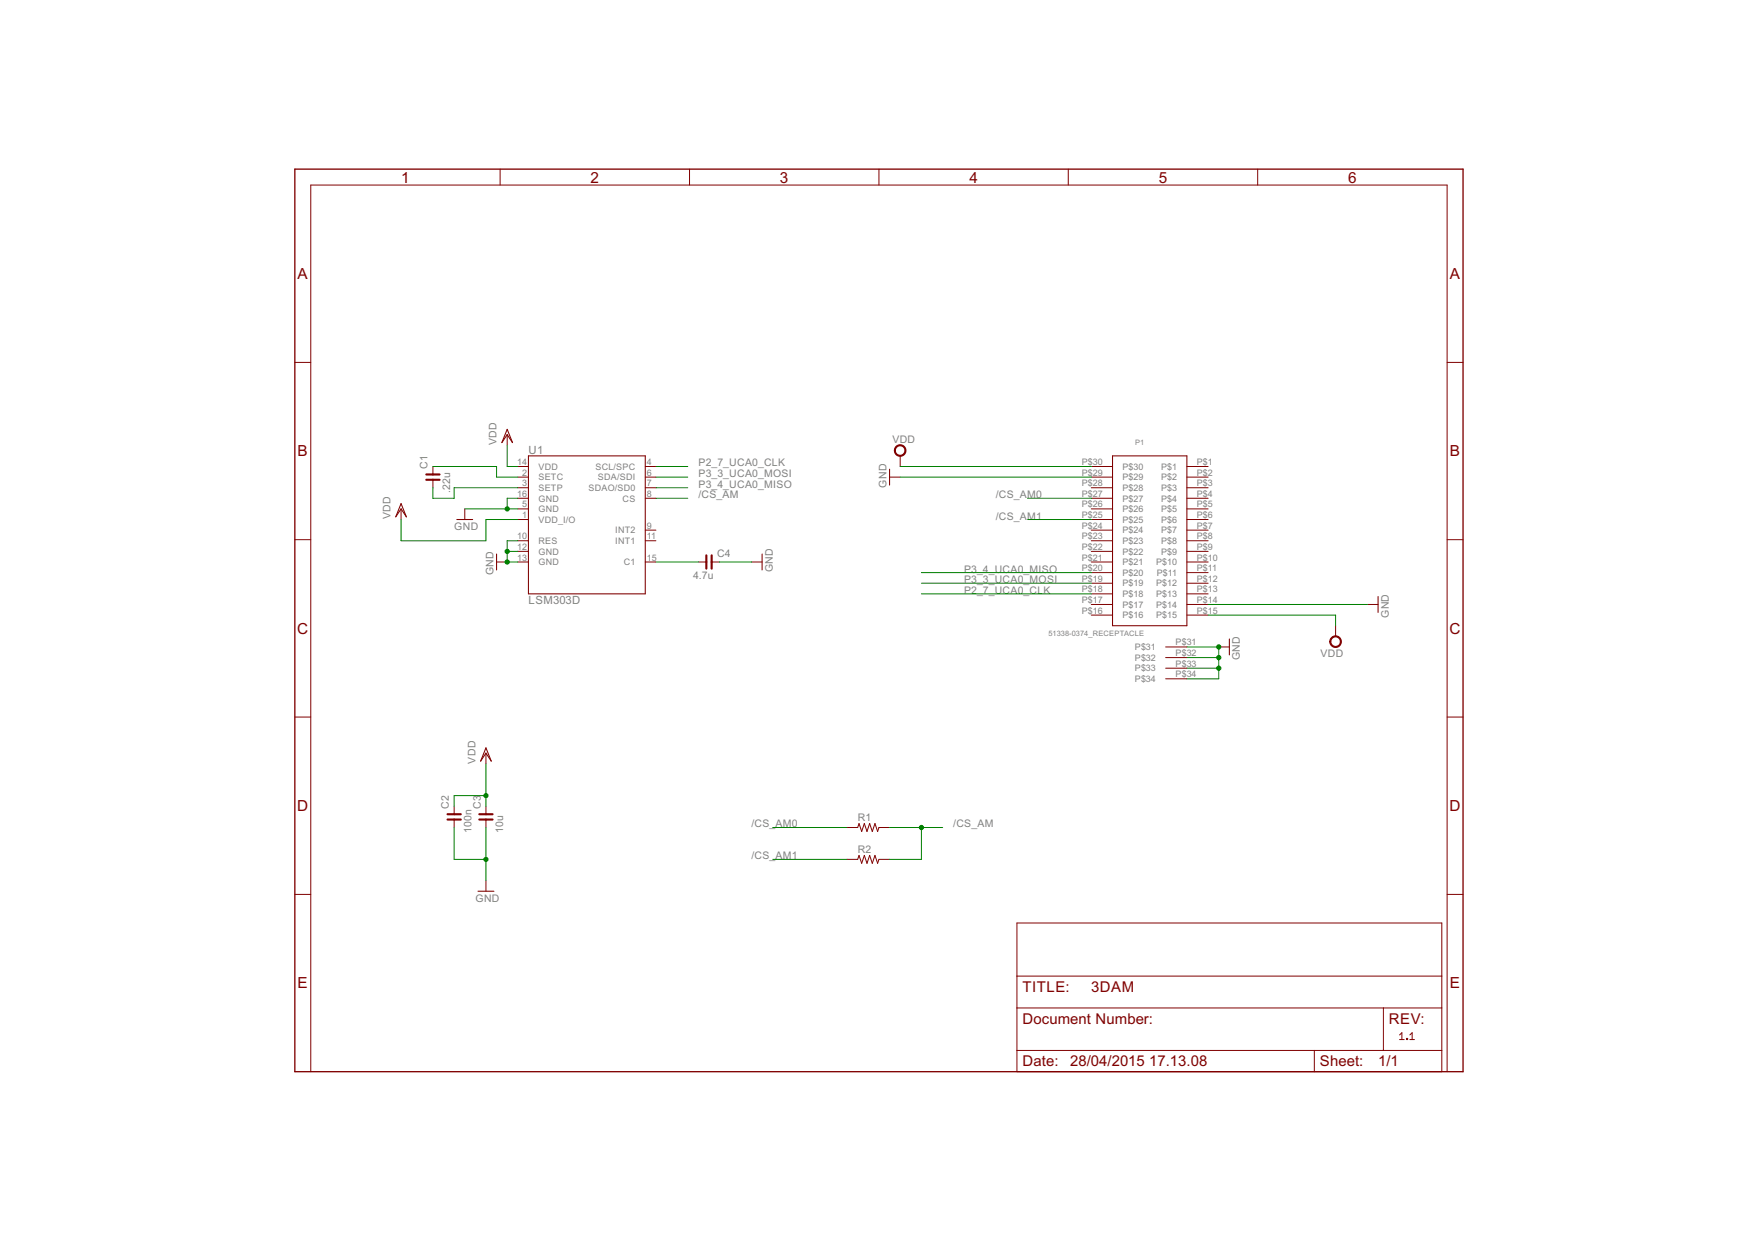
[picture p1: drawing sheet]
<?xml version="1.0" encoding="utf-8"?>
<!DOCTYPE eagle SYSTEM "eagle.dtd">
<!--
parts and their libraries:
rc-master-smd: Copyright (C) 2007, Bob Starr
SparkFun-Sensors: Licensing: Creative Commons ShareAlike 4.0 International - https://creativecommons.org/licenses/by-sa/4.0
-->
<eagle version="6.6.0">
<drawing>
<settings>
<setting alwaysvectorfont="no"/>
<setting verticaltext="up"/>
</settings>
<grid distance="0.1" unitdist="inch" unit="inch" style="lines" multiple="1" display="no" altdistance="0.01" altunitdist="inch" altunit="inch"/>
<schematic xreflabel="%F%N/%S.%C%R" xrefpart="/%S.%C%R">
<libraries>
<library name="supply1">
<symbols>
<symbol name="VDD">
<wire x1="1.27" y1="-1.905" x2="0" y2="0" width="0.254" layer="94"/>
<wire x1="0" y1="0" x2="-1.27" y2="-1.905" width="0.254" layer="94"/>
<wire x1="0" y1="1.27" x2="-1.27" y2="-1.905" width="0.254" layer="94"/>
<wire x1="1.27" y1="-1.905" x2="0" y2="1.27" width="0.254" layer="94"/>
<text x="-2.54" y="-2.54" size="1.778" layer="96" rot="R90">&gt;VALUE</text>
<pin name="VDD" x="0" y="-2.54" visible="off" length="short" direction="sup" rot="R90"/>
</symbol>
<symbol name="GND">
<wire x1="-1.905" y1="0" x2="1.905" y2="0" width="0.254" layer="94"/>
<text x="-2.54" y="-2.54" size="1.778" layer="96">&gt;VALUE</text>
<pin name="GND" x="0" y="2.54" visible="off" length="short" direction="sup" rot="R270"/>
</symbol>
</symbols>
<devicesets>
<deviceset name="VDD" prefix="VDD">
<gates>
<gate name="G$1" symbol="VDD" x="0" y="0"/>
</gates>
<devices>
<device name="">
<technologies>
<technology name=""/>
</technologies>
</device>
</devices>
</deviceset>
<deviceset name="GND" prefix="GND">
<gates>
<gate name="1" symbol="GND" x="0" y="0"/>
</gates>
<devices>
<device name="">
<technologies>
<technology name=""/>
</technologies>
</device>
</devices>
</deviceset>
</devicesets>
</library>
<library name="supply2">
<symbols>
<symbol name="VDD">
<circle x="0" y="1.27" radius="1.27" width="0.254" layer="94"/>
<text x="-1.905" y="3.175" size="1.778" layer="96">&gt;VALUE</text>
<pin name="VDD" x="0" y="-2.54" visible="off" length="short" direction="sup" rot="R90"/>
</symbol>
</symbols>
<devicesets>
<deviceset name="VDD" prefix="SUPPLY">
<gates>
<gate name="G$1" symbol="VDD" x="0" y="0"/>
</gates>
<devices>
<device name="">
<technologies>
<technology name=""/>
</technologies>
</device>
</devices>
</deviceset>
</devicesets>
</library>
<library name="Molex_SlimStack">
<symbols>
<symbol name="51338-0374_RECEPTACLE">
<wire x1="-5.08" y1="20.32" x2="-5.08" y2="-20.32" width="0.254" layer="94"/>
<wire x1="-5.08" y1="-20.32" x2="12.7" y2="-20.32" width="0.254" layer="94"/>
<wire x1="12.7" y1="-20.32" x2="12.7" y2="20.32" width="0.254" layer="94"/>
<wire x1="12.7" y1="20.32" x2="-5.08" y2="20.32" width="0.254" layer="94"/>
<pin name="P$1" x="-10.16" y="17.78" length="middle"/>
<pin name="P$2" x="-10.16" y="15.24" length="middle"/>
<pin name="P$3" x="-10.16" y="12.7" length="middle"/>
<pin name="P$4" x="-10.16" y="10.16" length="middle"/>
<pin name="P$5" x="-10.16" y="7.62" length="middle"/>
<pin name="P$6" x="-10.16" y="5.08" length="middle"/>
<pin name="P$7" x="-10.16" y="2.54" length="middle"/>
<pin name="P$8" x="-10.16" y="0" length="middle"/>
<pin name="P$9" x="-10.16" y="-2.54" length="middle"/>
<pin name="P$10" x="-10.16" y="-5.08" length="middle"/>
<pin name="P$11" x="-10.16" y="-7.62" length="middle"/>
<pin name="P$12" x="-10.16" y="-10.16" length="middle"/>
<pin name="P$13" x="-10.16" y="-12.7" length="middle"/>
<pin name="P$14" x="-10.16" y="-15.24" length="middle"/>
<pin name="P$15" x="-10.16" y="-17.78" length="middle"/>
<pin name="P$16" x="17.78" y="-17.78" length="middle" rot="R180"/>
<pin name="P$17" x="17.78" y="-15.24" length="middle" rot="R180"/>
<pin name="P$18" x="17.78" y="-12.7" length="middle" rot="R180"/>
<pin name="P$19" x="17.78" y="-10.16" length="middle" rot="R180"/>
<pin name="P$20" x="17.78" y="-7.62" length="middle" rot="R180"/>
<pin name="P$21" x="17.78" y="-5.08" length="middle" rot="R180"/>
<pin name="P$22" x="17.78" y="-2.54" length="middle" rot="R180"/>
<pin name="P$23" x="17.78" y="0" length="middle" rot="R180"/>
<pin name="P$24" x="17.78" y="2.54" length="middle" rot="R180"/>
<pin name="P$25" x="17.78" y="5.08" length="middle" rot="R180"/>
<pin name="P$26" x="17.78" y="7.62" length="middle" rot="R180"/>
<pin name="P$27" x="17.78" y="10.16" length="middle" rot="R180"/>
<pin name="P$28" x="17.78" y="12.7" length="middle" rot="R180"/>
<pin name="P$29" x="17.78" y="15.24" length="middle" rot="R180"/>
<pin name="P$30" x="17.78" y="17.78" length="middle" rot="R180"/>
<pin name="P$31" x="-5.08" y="-25.4" length="middle"/>
<pin name="P$32" x="-5.08" y="-27.94" length="middle"/>
<pin name="P$33" x="-5.08" y="-30.48" length="middle"/>
<pin name="P$34" x="-5.08" y="-33.02" length="middle"/>
<text x="12.7" y="-25.4" size="1.27" layer="96">&gt;VALUE</text>
<text x="12.7" y="-27.94" size="1.27" layer="94">&gt;NAME</text>
</symbol>
</symbols>
<devicesets>
<deviceset name="51338-0374_RECEPTACLE">
<gates>
<gate name="G$1" symbol="51338-0374_RECEPTACLE" x="0" y="0"/>
</gates>
<devices>
<device name="" package="51338-0374_RECEPTACLE">
<connects>
<connect gate="G$1" pin="P$1" pad="P$1"/>
<connect gate="G$1" pin="P$10" pad="P$10"/>
<connect gate="G$1" pin="P$11" pad="P$11"/>
<connect gate="G$1" pin="P$12" pad="P$12"/>
<connect gate="G$1" pin="P$13" pad="P$13"/>
<connect gate="G$1" pin="P$14" pad="P$14"/>
<connect gate="G$1" pin="P$15" pad="P$15"/>
<connect gate="G$1" pin="P$16" pad="P$16"/>
<connect gate="G$1" pin="P$17" pad="P$17"/>
<connect gate="G$1" pin="P$18" pad="P$18"/>
<connect gate="G$1" pin="P$19" pad="P$19"/>
<connect gate="G$1" pin="P$2" pad="P$2"/>
<connect gate="G$1" pin="P$20" pad="P$20"/>
<connect gate="G$1" pin="P$21" pad="P$21"/>
<connect gate="G$1" pin="P$22" pad="P$22"/>
<connect gate="G$1" pin="P$23" pad="P$23"/>
<connect gate="G$1" pin="P$24" pad="P$24"/>
<connect gate="G$1" pin="P$25" pad="P$25"/>
<connect gate="G$1" pin="P$26" pad="P$26"/>
<connect gate="G$1" pin="P$27" pad="P$27"/>
<connect gate="G$1" pin="P$28" pad="P$28"/>
<connect gate="G$1" pin="P$29" pad="P$29"/>
<connect gate="G$1" pin="P$3" pad="P$3"/>
<connect gate="G$1" pin="P$30" pad="P$30"/>
<connect gate="G$1" pin="P$31" pad="P$31"/>
<connect gate="G$1" pin="P$32" pad="P$32"/>
<connect gate="G$1" pin="P$33" pad="P$33"/>
<connect gate="G$1" pin="P$34" pad="P$34"/>
<connect gate="G$1" pin="P$4" pad="P$4"/>
<connect gate="G$1" pin="P$5" pad="P$5"/>
<connect gate="G$1" pin="P$6" pad="P$6"/>
<connect gate="G$1" pin="P$7" pad="P$7"/>
<connect gate="G$1" pin="P$8" pad="P$8"/>
<connect gate="G$1" pin="P$9" pad="P$9"/>
</connects>
<technologies>
<technology name=""/>
</technologies>
</device>
</devices>
</deviceset>
</devicesets>
</library>
<library name="rc-master-smd">
<symbols>
<symbol name="CNP-">
<wire x1="-2.54" y1="0" x2="-0.635" y2="0" width="0.1524" layer="94"/>
<wire x1="2.54" y1="0" x2="0.635" y2="0" width="0.1524" layer="94"/>
<wire x1="0.635" y1="1.5875" x2="0.635" y2="0" width="0.508" layer="94"/>
<wire x1="0.635" y1="0" x2="0.635" y2="-1.5875" width="0.508" layer="94"/>
<wire x1="-0.635" y1="1.5875" x2="-0.635" y2="0" width="0.508" layer="94"/>
<wire x1="-0.635" y1="0" x2="-0.635" y2="-1.5875" width="0.508" layer="94"/>
<text x="-2.794" y="-1.27" size="0.8636" layer="93">1</text>
<text x="2.286" y="-1.27" size="0.8636" layer="93">2</text>
<text x="1.905" y="1.27" size="1.778" layer="95">&gt;NAME</text>
<text x="-3.81" y="-4.1275" size="1.778" layer="96">&gt;VALUE</text>
<pin name="1" x="-2.54" y="0" visible="off" length="point" direction="pas" swaplevel="1"/>
<pin name="2" x="2.54" y="0" visible="off" length="point" direction="pas" swaplevel="1" rot="R180"/>
</symbol>
<symbol name="R-">
<wire x1="-2.54" y1="0" x2="-2.2225" y2="0.9525" width="0.2032" layer="94"/>
<wire x1="-2.2225" y1="0.9525" x2="-1.5875" y2="-0.9525" width="0.2032" layer="94"/>
<wire x1="-1.5875" y1="-0.9525" x2="-0.9525" y2="0.9525" width="0.2032" layer="94"/>
<wire x1="-0.9525" y1="0.9525" x2="-0.3175" y2="-0.9525" width="0.2032" layer="94"/>
<wire x1="-0.3175" y1="-0.9525" x2="0.3175" y2="0.9525" width="0.2032" layer="94"/>
<wire x1="0.3175" y1="0.9525" x2="0.9525" y2="-0.9525" width="0.2032" layer="94"/>
<wire x1="0.9525" y1="-0.9525" x2="1.5875" y2="0.9525" width="0.2032" layer="94"/>
<wire x1="1.5875" y1="0.9525" x2="2.2225" y2="-0.9525" width="0.2032" layer="94"/>
<wire x1="2.2225" y1="-0.9525" x2="2.54" y2="0" width="0.2032" layer="94"/>
<text x="-2.54" y="1.5875" size="1.778" layer="95">&gt;NAME</text>
<text x="-2.54" y="-3.175" size="1.778" layer="96">&gt;VALUE</text>
<pin name="2" x="5.08" y="0" visible="off" length="short" direction="pas" swaplevel="1" rot="R180"/>
<pin name="1" x="-5.08" y="0" visible="off" length="short" direction="pas" swaplevel="1"/>
</symbol>
</symbols>
<devicesets>
<deviceset name="C_" prefix="C" uservalue="yes">
<gates>
<gate name="G$1" symbol="CNP-" x="2.54" y="0"/>
</gates>
<devices>
<device name="1812" package="C1812">
<connects>
<connect gate="G$1" pin="1" pad="1"/>
<connect gate="G$1" pin="2" pad="2"/>
</connects>
<technologies>
<technology name=""/>
</technologies>
</device>
<device name="1812K" package="C1812K">
<connects>
<connect gate="G$1" pin="1" pad="1"/>
<connect gate="G$1" pin="2" pad="2"/>
</connects>
<technologies>
<technology name=""/>
</technologies>
</device>
<device name="1825" package="C1825">
<connects>
<connect gate="G$1" pin="1" pad="1"/>
<connect gate="G$1" pin="2" pad="2"/>
</connects>
<technologies>
<technology name=""/>
</technologies>
</device>
<device name="1825K" package="C1825K">
<connects>
<connect gate="G$1" pin="1" pad="1"/>
<connect gate="G$1" pin="2" pad="2"/>
</connects>
<technologies>
<technology name=""/>
</technologies>
</device>
<device name="2012" package="C2012">
<connects>
<connect gate="G$1" pin="1" pad="1"/>
<connect gate="G$1" pin="2" pad="2"/>
</connects>
<technologies>
<technology name=""/>
</technologies>
</device>
<device name="2220K" package="C2220K">
<connects>
<connect gate="G$1" pin="1" pad="1"/>
<connect gate="G$1" pin="2" pad="2"/>
</connects>
<technologies>
<technology name=""/>
</technologies>
</device>
<device name="2225K" package="C2225K">
<connects>
<connect gate="G$1" pin="1" pad="1"/>
<connect gate="G$1" pin="2" pad="2"/>
</connects>
<technologies>
<technology name=""/>
</technologies>
</device>
<device name="3216" package="C3216">
<connects>
<connect gate="G$1" pin="1" pad="1"/>
<connect gate="G$1" pin="2" pad="2"/>
</connects>
<technologies>
<technology name=""/>
</technologies>
</device>
<device name="3225" package="C3225">
<connects>
<connect gate="G$1" pin="1" pad="1"/>
<connect gate="G$1" pin="2" pad="2"/>
</connects>
<technologies>
<technology name=""/>
</technologies>
</device>
<device name="4532" package="C4532">
<connects>
<connect gate="G$1" pin="1" pad="1"/>
<connect gate="G$1" pin="2" pad="2"/>
</connects>
<technologies>
<technology name=""/>
</technologies>
</device>
<device name="4564" package="C4564">
<connects>
<connect gate="G$1" pin="1" pad="1"/>
<connect gate="G$1" pin="2" pad="2"/>
</connects>
<technologies>
<technology name=""/>
</technologies>
</device>
<device name="0402" package="C0402">
<connects>
<connect gate="G$1" pin="1" pad="1"/>
<connect gate="G$1" pin="2" pad="2"/>
</connects>
<technologies>
<technology name=""/>
</technologies>
</device>
<device name="0603" package="C0603">
<connects>
<connect gate="G$1" pin="1" pad="1"/>
<connect gate="G$1" pin="2" pad="2"/>
</connects>
<technologies>
<technology name=""/>
</technologies>
</device>
<device name="0805" package="C0805">
<connects>
<connect gate="G$1" pin="1" pad="1"/>
<connect gate="G$1" pin="2" pad="2"/>
</connects>
<technologies>
<technology name=""/>
</technologies>
</device>
<device name="1206" package="C1206">
<connects>
<connect gate="G$1" pin="1" pad="1"/>
<connect gate="G$1" pin="2" pad="2"/>
</connects>
<technologies>
<technology name=""/>
</technologies>
</device>
<device name="1210" package="C1210">
<connects>
<connect gate="G$1" pin="1" pad="1"/>
<connect gate="G$1" pin="2" pad="2"/>
</connects>
<technologies>
<technology name=""/>
</technologies>
</device>
<device name="0201" package="C0201">
<connects>
<connect gate="G$1" pin="1" pad="1"/>
<connect gate="G$1" pin="2" pad="2"/>
</connects>
<technologies>
<technology name=""/>
</technologies>
</device>
<device name="1608" package="C1608">
<connects>
<connect gate="G$1" pin="1" pad="1"/>
<connect gate="G$1" pin="2" pad="2"/>
</connects>
<technologies>
<technology name=""/>
</technologies>
</device>
<device name="1808" package="C1808">
<connects>
<connect gate="G$1" pin="1" pad="1"/>
<connect gate="G$1" pin="2" pad="2"/>
</connects>
<technologies>
<technology name=""/>
</technologies>
</device>
</devices>
</deviceset>
<deviceset name="R_" prefix="R" uservalue="yes">
<gates>
<gate name="G$1" symbol="R-" x="0" y="0"/>
</gates>
<devices>
<device name="0402" package="R0402">
<connects>
<connect gate="G$1" pin="1" pad="1"/>
<connect gate="G$1" pin="2" pad="2"/>
</connects>
<technologies>
<technology name=""/>
</technologies>
</device>
<device name="0603" package="R0603">
<connects>
<connect gate="G$1" pin="1" pad="1"/>
<connect gate="G$1" pin="2" pad="2"/>
</connects>
<technologies>
<technology name=""/>
</technologies>
</device>
<device name="0805" package="R0805">
<connects>
<connect gate="G$1" pin="1" pad="1"/>
<connect gate="G$1" pin="2" pad="2"/>
</connects>
<technologies>
<technology name=""/>
</technologies>
</device>
<device name="1005" package="R1005">
<connects>
<connect gate="G$1" pin="1" pad="1"/>
<connect gate="G$1" pin="2" pad="2"/>
</connects>
<technologies>
<technology name=""/>
</technologies>
</device>
<device name="1206" package="R1206">
<connects>
<connect gate="G$1" pin="1" pad="1"/>
<connect gate="G$1" pin="2" pad="2"/>
</connects>
<technologies>
<technology name=""/>
</technologies>
</device>
<device name="1210" package="R1210">
<connects>
<connect gate="G$1" pin="1" pad="1"/>
<connect gate="G$1" pin="2" pad="2"/>
</connects>
<technologies>
<technology name=""/>
</technologies>
</device>
<device name="2010" package="R2010">
<connects>
<connect gate="G$1" pin="1" pad="1"/>
<connect gate="G$1" pin="2" pad="2"/>
</connects>
<technologies>
<technology name=""/>
</technologies>
</device>
<device name="2012" package="R2012">
<connects>
<connect gate="G$1" pin="1" pad="1"/>
<connect gate="G$1" pin="2" pad="2"/>
</connects>
<technologies>
<technology name=""/>
</technologies>
</device>
<device name="2512" package="R2512">
<connects>
<connect gate="G$1" pin="1" pad="1"/>
<connect gate="G$1" pin="2" pad="2"/>
</connects>
<technologies>
<technology name=""/>
</technologies>
</device>
<device name="3216" package="R3216">
<connects>
<connect gate="G$1" pin="1" pad="1"/>
<connect gate="G$1" pin="2" pad="2"/>
</connects>
<technologies>
<technology name=""/>
</technologies>
</device>
<device name="3225" package="R3225">
<connects>
<connect gate="G$1" pin="1" pad="1"/>
<connect gate="G$1" pin="2" pad="2"/>
</connects>
<technologies>
<technology name=""/>
</technologies>
</device>
<device name="5025" package="R5025">
<connects>
<connect gate="G$1" pin="1" pad="1"/>
<connect gate="G$1" pin="2" pad="2"/>
</connects>
<technologies>
<technology name=""/>
</technologies>
</device>
<device name="6332" package="R6332">
<connects>
<connect gate="G$1" pin="1" pad="1"/>
<connect gate="G$1" pin="2" pad="2"/>
</connects>
<technologies>
<technology name=""/>
</technologies>
</device>
<device name="0201" package="R0201">
<connects>
<connect gate="G$1" pin="1" pad="1"/>
<connect gate="G$1" pin="2" pad="2"/>
</connects>
<technologies>
<technology name=""/>
</technologies>
</device>
</devices>
</deviceset>
</devicesets>
</library>
<library name="SparkFun-Sensors">
<symbols>
<symbol name="LSM303D">
<wire x1="-12.7" y1="15.24" x2="15.24" y2="15.24" width="0.254" layer="94"/>
<wire x1="15.24" y1="15.24" x2="15.24" y2="-17.78" width="0.254" layer="94"/>
<wire x1="15.24" y1="-17.78" x2="-12.7" y2="-17.78" width="0.254" layer="94"/>
<wire x1="-12.7" y1="-17.78" x2="-12.7" y2="15.24" width="0.254" layer="94"/>
<text x="-12.7" y="15.748" size="1.9304" layer="95">&gt;Name</text>
<text x="-12.7" y="-20.32" size="1.9304" layer="96">&gt;Value</text>
<pin name="RES@GND" x="-15.24" y="-5.08" length="short"/>
<pin name="GND@12" x="-15.24" y="-7.62" length="short"/>
<pin name="GND@13" x="-15.24" y="-10.16" length="short"/>
<pin name="VDD_I/O" x="-15.24" y="0" length="short"/>
<pin name="VDD" x="-15.24" y="12.7" length="short"/>
<pin name="SETC" x="-15.24" y="10.16" length="short"/>
<pin name="C1" x="17.78" y="-10.16" length="short" rot="R180"/>
<pin name="CS" x="17.78" y="5.08" length="short" rot="R180"/>
<pin name="SDAO/SD0" x="17.78" y="7.62" length="short" rot="R180"/>
<pin name="GND@5" x="-15.24" y="2.54" length="short"/>
<pin name="SETP" x="-15.24" y="7.62" length="short"/>
<pin name="SDA/SDI" x="17.78" y="10.16" length="short" rot="R180"/>
<pin name="SCL/SPC" x="17.78" y="12.7" length="short" rot="R180"/>
<pin name="INT1" x="17.78" y="-5.08" length="short" rot="R180"/>
<pin name="INT2" x="17.78" y="-2.54" length="short" rot="R180"/>
<pin name="GND@16" x="-15.24" y="5.08" length="short"/>
</symbol>
</symbols>
<devicesets>
<deviceset name="LSM303D">
<gates>
<gate name="G$1" symbol="LSM303D" x="0" y="0"/>
</gates>
<devices>
<device name="" package="LGA16-3MM">
<connects>
<connect gate="G$1" pin="C1" pad="15"/>
<connect gate="G$1" pin="CS" pad="8"/>
<connect gate="G$1" pin="GND@12" pad="12"/>
<connect gate="G$1" pin="GND@13" pad="13"/>
<connect gate="G$1" pin="GND@16" pad="16"/>
<connect gate="G$1" pin="GND@5" pad="5"/>
<connect gate="G$1" pin="INT1" pad="11"/>
<connect gate="G$1" pin="INT2" pad="9"/>
<connect gate="G$1" pin="RES@GND" pad="10"/>
<connect gate="G$1" pin="SCL/SPC" pad="4"/>
<connect gate="G$1" pin="SDA/SDI" pad="6"/>
<connect gate="G$1" pin="SDAO/SD0" pad="7"/>
<connect gate="G$1" pin="SETC" pad="2"/>
<connect gate="G$1" pin="SETP" pad="3"/>
<connect gate="G$1" pin="VDD" pad="14"/>
<connect gate="G$1" pin="VDD_I/O" pad="1"/>
</connects>
<technologies>
<technology name=""/>
</technologies>
</device>
</devices>
</deviceset>
</devicesets>
</library>
<library name="frames">
<symbols>
<symbol name="FRAME_A_L">
<frame x1="0" y1="0" x2="279.4" y2="215.9" columns="6" rows="5" layer="94" border-bottom="no"/>
</symbol>
<symbol name="DOCFIELD">
<wire x1="0" y1="0" x2="71.12" y2="0" width="0.1016" layer="94"/>
<wire x1="101.6" y1="15.24" x2="87.63" y2="15.24" width="0.1016" layer="94"/>
<wire x1="0" y1="0" x2="0" y2="5.08" width="0.1016" layer="94"/>
<wire x1="0" y1="5.08" x2="71.12" y2="5.08" width="0.1016" layer="94"/>
<wire x1="0" y1="5.08" x2="0" y2="15.24" width="0.1016" layer="94"/>
<wire x1="101.6" y1="15.24" x2="101.6" y2="5.08" width="0.1016" layer="94"/>
<wire x1="71.12" y1="5.08" x2="71.12" y2="0" width="0.1016" layer="94"/>
<wire x1="71.12" y1="5.08" x2="87.63" y2="5.08" width="0.1016" layer="94"/>
<wire x1="71.12" y1="0" x2="101.6" y2="0" width="0.1016" layer="94"/>
<wire x1="87.63" y1="15.24" x2="87.63" y2="5.08" width="0.1016" layer="94"/>
<wire x1="87.63" y1="15.24" x2="0" y2="15.24" width="0.1016" layer="94"/>
<wire x1="87.63" y1="5.08" x2="101.6" y2="5.08" width="0.1016" layer="94"/>
<wire x1="101.6" y1="5.08" x2="101.6" y2="0" width="0.1016" layer="94"/>
<wire x1="0" y1="15.24" x2="0" y2="22.86" width="0.1016" layer="94"/>
<wire x1="101.6" y1="35.56" x2="0" y2="35.56" width="0.1016" layer="94"/>
<wire x1="101.6" y1="35.56" x2="101.6" y2="22.86" width="0.1016" layer="94"/>
<wire x1="0" y1="22.86" x2="101.6" y2="22.86" width="0.1016" layer="94"/>
<wire x1="0" y1="22.86" x2="0" y2="35.56" width="0.1016" layer="94"/>
<wire x1="101.6" y1="22.86" x2="101.6" y2="15.24" width="0.1016" layer="94"/>
<text x="1.27" y="1.27" size="2.54" layer="94">Date:</text>
<text x="12.7" y="1.27" size="2.54" layer="94">&gt;LAST_DATE_TIME</text>
<text x="72.39" y="1.27" size="2.54" layer="94">Sheet:</text>
<text x="86.36" y="1.27" size="2.54" layer="94">&gt;SHEET</text>
<text x="88.9" y="11.43" size="2.54" layer="94">REV:</text>
<text x="1.27" y="19.05" size="2.54" layer="94">TITLE:</text>
<text x="1.27" y="11.43" size="2.54" layer="94">Document Number:</text>
<text x="17.78" y="19.05" size="2.54" layer="94">&gt;DRAWING_NAME</text>
</symbol>
</symbols>
<devicesets>
<deviceset name="FRAME_A_L" prefix="FRAME" uservalue="yes">
<gates>
<gate name="G$1" symbol="FRAME_A_L" x="0" y="0" addlevel="always"/>
<gate name="G$2" symbol="DOCFIELD" x="172.72" y="0" addlevel="always"/>
</gates>
<devices>
<device name="">
<technologies>
<technology name=""/>
</technologies>
</device>
</devices>
</deviceset>
</devicesets>
</library>
</libraries>
<attributes>
</attributes>
<variantdefs>
</variantdefs>
<classes>
<class number="0" name="default" width="0" drill="0">
</class>
</classes>
<parts>
<part name="GND3" library="supply1" deviceset="GND" device=""/>
<part name="VDD3" library="supply1" deviceset="VDD" device=""/>
<part name="SUPPLY1" library="supply2" deviceset="VDD" device=""/>
<part name="GND2" library="supply1" deviceset="GND" device=""/>
<part name="SUPPLY2" library="supply2" deviceset="VDD" device=""/>
<part name="GND5" library="supply1" deviceset="GND" device=""/>
<part name="P1" library="Molex_SlimStack" deviceset="51338-0374_RECEPTACLE" device=""/>
<part name="C1" library="rc-master-smd" deviceset="C_" device="0402" value=".22u"/>
<part name="C2" library="rc-master-smd" deviceset="C_" device="0402" value="100n"/>
<part name="C3" library="rc-master-smd" deviceset="C_" device="0402" value="10u"/>
<part name="C4" library="rc-master-smd" deviceset="C_" device="0402" value="4.7u"/>
<part name="GND1" library="supply1" deviceset="GND" device=""/>
<part name="U1" library="SparkFun-Sensors" deviceset="LSM303D" device=""/>
<part name="VDD1" library="supply1" deviceset="VDD" device=""/>
<part name="GND4" library="supply1" deviceset="GND" device=""/>
<part name="VDD2" library="supply1" deviceset="VDD" device=""/>
<part name="GND6" library="supply1" deviceset="GND" device=""/>
<part name="GND8" library="supply1" deviceset="GND" device=""/>
<part name="R1" library="rc-master-smd" deviceset="R_" device="0402"/>
<part name="R2" library="rc-master-smd" deviceset="R_" device="0402"/>
<part name="FRAME1" library="frames" deviceset="FRAME_A_L" device=""/>
</parts>
<sheets>
<sheet>
<plain>
<text x="157.48" y="-81.28" size="1.778" layer="94" font="vector">1.1</text>
</plain>
<instances>
<instance part="GND3" gate="1" x="-60.96" y="-45.72"/>
<instance part="VDD3" gate="G$1" x="-60.96" y="-12.7"/>
<instance part="SUPPLY1" gate="G$1" x="38.1" y="58.42"/>
<instance part="GND2" gate="1" x="35.56" y="53.34" rot="MR90"/>
<instance part="SUPPLY2" gate="G$1" x="142.24" y="15.24" rot="R180"/>
<instance part="GND5" gate="1" x="152.4" y="22.86" rot="MR270"/>
<instance part="P1" gate="G$1" x="101.6" y="38.1" smashed="yes" rot="MR0">
<attribute name="VALUE" x="96.52" y="15.24" size="1.27" layer="96" rot="MR0"/>
<attribute name="NAME" x="96.52" y="60.96" size="1.27" layer="95" rot="MR0"/>
</instance>
<instance part="C1" gate="G$1" x="-73.66" y="53.34" rot="R90"/>
<instance part="C2" gate="G$1" x="-68.58" y="-27.94" rot="R90"/>
<instance part="C3" gate="G$1" x="-60.96" y="-27.94" rot="R90"/>
<instance part="C4" gate="G$1" x="-7.62" y="33.02"/>
<instance part="GND1" gate="1" x="116.84" y="12.7" rot="MR270"/>
<instance part="U1" gate="G$1" x="-38.1" y="43.18"/>
<instance part="VDD1" gate="G$1" x="-55.88" y="63.5"/>
<instance part="GND4" gate="1" x="-66.04" y="43.18"/>
<instance part="VDD2" gate="G$1" x="-81.28" y="45.72"/>
<instance part="GND6" gate="1" x="-58.42" y="33.02" rot="R270"/>
<instance part="GND8" gate="1" x="5.08" y="33.02" rot="R90"/>
<instance part="R1" gate="G$1" x="30.48" y="-30.48"/>
<instance part="R2" gate="G$1" x="30.48" y="-38.1"/>
<instance part="FRAME1" gate="G$1" x="-106.68" y="-88.9"/>
<instance part="FRAME1" gate="G$2" x="66.04" y="-88.9"/>
</instances>
<busses>
</busses>
<nets>
<net name="VDD" class="0">
<segment>
<pinref part="VDD3" gate="G$1" pin="VDD"/>
<pinref part="C2" gate="G$1" pin="2"/>
<wire x1="-68.58" y1="-25.4" x2="-68.58" y2="-22.86" width="0.1524" layer="91"/>
<wire x1="-68.58" y1="-22.86" x2="-60.96" y2="-22.86" width="0.1524" layer="91"/>
<junction x="-60.96" y="-22.86"/>
<pinref part="C3" gate="G$1" pin="2"/>
<wire x1="-60.96" y1="-25.4" x2="-60.96" y2="-22.86" width="0.1524" layer="91"/>
<wire x1="-60.96" y1="-22.86" x2="-60.96" y2="-15.24" width="0.1524" layer="91"/>
</segment>
<segment>
<pinref part="U1" gate="G$1" pin="VDD"/>
<wire x1="-53.34" y1="55.88" x2="-55.88" y2="55.88" width="0.1524" layer="91"/>
<wire x1="-55.88" y1="55.88" x2="-55.88" y2="60.96" width="0.1524" layer="91"/>
<pinref part="VDD1" gate="G$1" pin="VDD"/>
</segment>
<segment>
<pinref part="SUPPLY1" gate="G$1" pin="VDD"/>
<pinref part="P1" gate="G$1" pin="P$30"/>
<wire x1="83.82" y1="55.88" x2="38.1" y2="55.88" width="0.1524" layer="91"/>
</segment>
<segment>
<wire x1="142.24" y1="17.78" x2="142.24" y2="20.32" width="0.1524" layer="91"/>
<pinref part="SUPPLY2" gate="G$1" pin="VDD"/>
<pinref part="P1" gate="G$1" pin="P$15"/>
<wire x1="111.76" y1="20.32" x2="142.24" y2="20.32" width="0.1524" layer="91"/>
</segment>
<segment>
<pinref part="VDD2" gate="G$1" pin="VDD"/>
<wire x1="-81.28" y1="43.18" x2="-81.28" y2="38.1" width="0.1524" layer="91"/>
<wire x1="-81.28" y1="38.1" x2="-60.96" y2="38.1" width="0.1524" layer="91"/>
<wire x1="-60.96" y1="38.1" x2="-60.96" y2="43.18" width="0.1524" layer="91"/>
<pinref part="U1" gate="G$1" pin="VDD_I/O"/>
<wire x1="-60.96" y1="43.18" x2="-53.34" y2="43.18" width="0.1524" layer="91"/>
</segment>
</net>
<net name="GND" class="0">
<segment>
<pinref part="GND3" gate="1" pin="GND"/>
<wire x1="-60.96" y1="-43.18" x2="-60.96" y2="-38.1" width="0.1524" layer="91"/>
<wire x1="-68.58" y1="-30.48" x2="-68.58" y2="-38.1" width="0.1524" layer="91"/>
<wire x1="-68.58" y1="-38.1" x2="-60.96" y2="-38.1" width="0.1524" layer="91"/>
<wire x1="-60.96" y1="-30.48" x2="-60.96" y2="-38.1" width="0.1524" layer="91"/>
<junction x="-60.96" y="-38.1"/>
<pinref part="C2" gate="G$1" pin="1"/>
<pinref part="C3" gate="G$1" pin="1"/>
</segment>
<segment>
<pinref part="GND2" gate="1" pin="GND"/>
<pinref part="P1" gate="G$1" pin="P$29"/>
<wire x1="38.1" y1="53.34" x2="83.82" y2="53.34" width="0.1524" layer="91"/>
</segment>
<segment>
<pinref part="GND5" gate="1" pin="GND"/>
<pinref part="P1" gate="G$1" pin="P$14"/>
<wire x1="149.86" y1="22.86" x2="111.76" y2="22.86" width="0.1524" layer="91"/>
</segment>
<segment>
<pinref part="P1" gate="G$1" pin="P$31"/>
<pinref part="GND1" gate="1" pin="GND"/>
<wire x1="106.68" y1="12.7" x2="114.3" y2="12.7" width="0.1524" layer="91"/>
<pinref part="P1" gate="G$1" pin="P$32"/>
<wire x1="106.68" y1="10.16" x2="114.3" y2="10.16" width="0.1524" layer="91"/>
<wire x1="114.3" y1="10.16" x2="114.3" y2="12.7" width="0.1524" layer="91"/>
<junction x="114.3" y="12.7"/>
<pinref part="P1" gate="G$1" pin="P$33"/>
<wire x1="106.68" y1="7.62" x2="114.3" y2="7.62" width="0.1524" layer="91"/>
<wire x1="114.3" y1="7.62" x2="114.3" y2="10.16" width="0.1524" layer="91"/>
<junction x="114.3" y="10.16"/>
<pinref part="P1" gate="G$1" pin="P$34"/>
<wire x1="106.68" y1="5.08" x2="114.3" y2="5.08" width="0.1524" layer="91"/>
<wire x1="114.3" y1="5.08" x2="114.3" y2="7.62" width="0.1524" layer="91"/>
<junction x="114.3" y="7.62"/>
</segment>
<segment>
<pinref part="GND4" gate="1" pin="GND"/>
<pinref part="U1" gate="G$1" pin="GND@5"/>
<wire x1="-66.04" y1="45.72" x2="-55.88" y2="45.72" width="0.1524" layer="91"/>
<pinref part="U1" gate="G$1" pin="GND@16"/>
<wire x1="-55.88" y1="45.72" x2="-53.34" y2="45.72" width="0.1524" layer="91"/>
<wire x1="-53.34" y1="48.26" x2="-55.88" y2="48.26" width="0.1524" layer="91"/>
<wire x1="-55.88" y1="48.26" x2="-55.88" y2="45.72" width="0.1524" layer="91"/>
<junction x="-55.88" y="45.72"/>
</segment>
<segment>
<pinref part="U1" gate="G$1" pin="RES@GND"/>
<wire x1="-53.34" y1="38.1" x2="-55.88" y2="38.1" width="0.1524" layer="91"/>
<wire x1="-55.88" y1="38.1" x2="-55.88" y2="35.56" width="0.1524" layer="91"/>
<pinref part="U1" gate="G$1" pin="GND@12"/>
<wire x1="-55.88" y1="35.56" x2="-53.34" y2="35.56" width="0.1524" layer="91"/>
<wire x1="-55.88" y1="35.56" x2="-55.88" y2="33.02" width="0.1524" layer="91"/>
<junction x="-55.88" y="35.56"/>
<pinref part="U1" gate="G$1" pin="GND@13"/>
<wire x1="-55.88" y1="33.02" x2="-53.34" y2="33.02" width="0.1524" layer="91"/>
<pinref part="GND6" gate="1" pin="GND"/>
<junction x="-55.88" y="33.02"/>
</segment>
<segment>
<pinref part="C4" gate="G$1" pin="2"/>
<pinref part="GND8" gate="1" pin="GND"/>
<wire x1="2.54" y1="33.02" x2="-5.08" y2="33.02" width="0.1524" layer="91"/>
</segment>
</net>
<net name="/CS_AM0" class="0">
<segment>
<wire x1="68.58" y1="48.26" x2="83.82" y2="48.26" width="0.1524" layer="91"/>
<pinref part="P1" gate="G$1" pin="P$27"/>
<label x="60.96" y="48.26" size="1.778" layer="95"/>
<wire x1="7.62" y1="-30.48" x2="25.4" y2="-30.48" width="0.1524" layer="91"/>
<pinref part="R1" gate="G$1" pin="1"/>
<label x="2.54" y="-30.48" size="1.778" layer="95"/>
</segment>
</net>
<net name="P3_4_UCA0_MISO" class="0">
<segment>
<wire x1="83.82" y1="30.48" x2="43.18" y2="30.48" width="0.1524" layer="91"/>
<label x="53.34" y="30.48" size="1.778" layer="95"/>
<pinref part="P1" gate="G$1" pin="P$20"/>
<wire x1="-20.32" y1="50.8" x2="-12.7" y2="50.8" width="0.1524" layer="91"/>
<pinref part="U1" gate="G$1" pin="SDAO/SD0"/>
<label x="-10.16" y="50.8" size="1.778" layer="95"/>
</segment>
</net>
<net name="P2_7_UCA0_CLK" class="0">
<segment>
<wire x1="43.18" y1="25.4" x2="83.82" y2="25.4" width="0.1524" layer="91"/>
<label x="53.34" y="25.4" size="1.778" layer="95"/>
<pinref part="P1" gate="G$1" pin="P$18"/>
<wire x1="-20.32" y1="55.88" x2="-12.7" y2="55.88" width="0.1524" layer="91"/>
<pinref part="U1" gate="G$1" pin="SCL/SPC"/>
<label x="-10.16" y="55.88" size="1.778" layer="95"/>
</segment>
</net>
<net name="P3_3_UCA0_MOSI" class="0">
<segment>
<wire x1="43.18" y1="27.94" x2="83.82" y2="27.94" width="0.1524" layer="91"/>
<label x="53.34" y="27.94" size="1.778" layer="95"/>
<pinref part="P1" gate="G$1" pin="P$19"/>
<wire x1="-20.32" y1="53.34" x2="-12.7" y2="53.34" width="0.1524" layer="91"/>
<label x="-10.16" y="53.34" size="1.778" layer="95"/>
<pinref part="U1" gate="G$1" pin="SDA/SDI"/>
</segment>
</net>
<net name="/CS_AM1" class="0">
<segment>
<wire x1="83.82" y1="43.18" x2="68.58" y2="43.18" width="0.1524" layer="91"/>
<pinref part="P1" gate="G$1" pin="P$25"/>
<label x="60.96" y="43.18" size="1.778" layer="95"/>
<wire x1="25.4" y1="-38.1" x2="7.62" y2="-38.1" width="0.1524" layer="91"/>
<pinref part="R2" gate="G$1" pin="1"/>
<label x="2.54" y="-38.1" size="1.778" layer="95"/>
</segment>
</net>
<net name="N$2" class="0">
<segment>
<pinref part="U1" gate="G$1" pin="SETC"/>
<wire x1="-53.34" y1="53.34" x2="-58.42" y2="53.34" width="0.1524" layer="91"/>
<wire x1="-58.42" y1="53.34" x2="-58.42" y2="55.88" width="0.1524" layer="91"/>
<pinref part="C1" gate="G$1" pin="2"/>
<wire x1="-58.42" y1="55.88" x2="-73.66" y2="55.88" width="0.1524" layer="91"/>
</segment>
</net>
<net name="N$3" class="0">
<segment>
<pinref part="C1" gate="G$1" pin="1"/>
<wire x1="-73.66" y1="50.8" x2="-73.66" y2="48.26" width="0.1524" layer="91"/>
<wire x1="-73.66" y1="48.26" x2="-68.58" y2="48.26" width="0.1524" layer="91"/>
<wire x1="-68.58" y1="48.26" x2="-68.58" y2="50.8" width="0.1524" layer="91"/>
<pinref part="U1" gate="G$1" pin="SETP"/>
<wire x1="-68.58" y1="50.8" x2="-53.34" y2="50.8" width="0.1524" layer="91"/>
</segment>
</net>
<net name="N$4" class="0">
<segment>
<pinref part="U1" gate="G$1" pin="C1"/>
<pinref part="C4" gate="G$1" pin="1"/>
<wire x1="-10.16" y1="33.02" x2="-20.32" y2="33.02" width="0.1524" layer="91"/>
</segment>
</net>
<net name="/CS_AM" class="0">
<segment>
<pinref part="R2" gate="G$1" pin="2"/>
<wire x1="35.56" y1="-38.1" x2="43.18" y2="-38.1" width="0.1524" layer="91"/>
<wire x1="43.18" y1="-30.48" x2="43.18" y2="-38.1" width="0.1524" layer="91"/>
<pinref part="R1" gate="G$1" pin="2"/>
<wire x1="43.18" y1="-30.48" x2="35.56" y2="-30.48" width="0.1524" layer="91"/>
<wire x1="43.18" y1="-30.48" x2="48.26" y2="-30.48" width="0.1524" layer="91"/>
<junction x="43.18" y="-30.48"/>
<label x="50.8" y="-30.48" size="1.778" layer="95"/>
<wire x1="-20.32" y1="48.26" x2="-12.7" y2="48.26" width="0.1524" layer="91"/>
<label x="-10.16" y="48.26" size="1.778" layer="95"/>
<pinref part="U1" gate="G$1" pin="CS"/>
</segment>
</net>
</nets>
</sheet>
</sheets>
</schematic>
</drawing>
</eagle>
